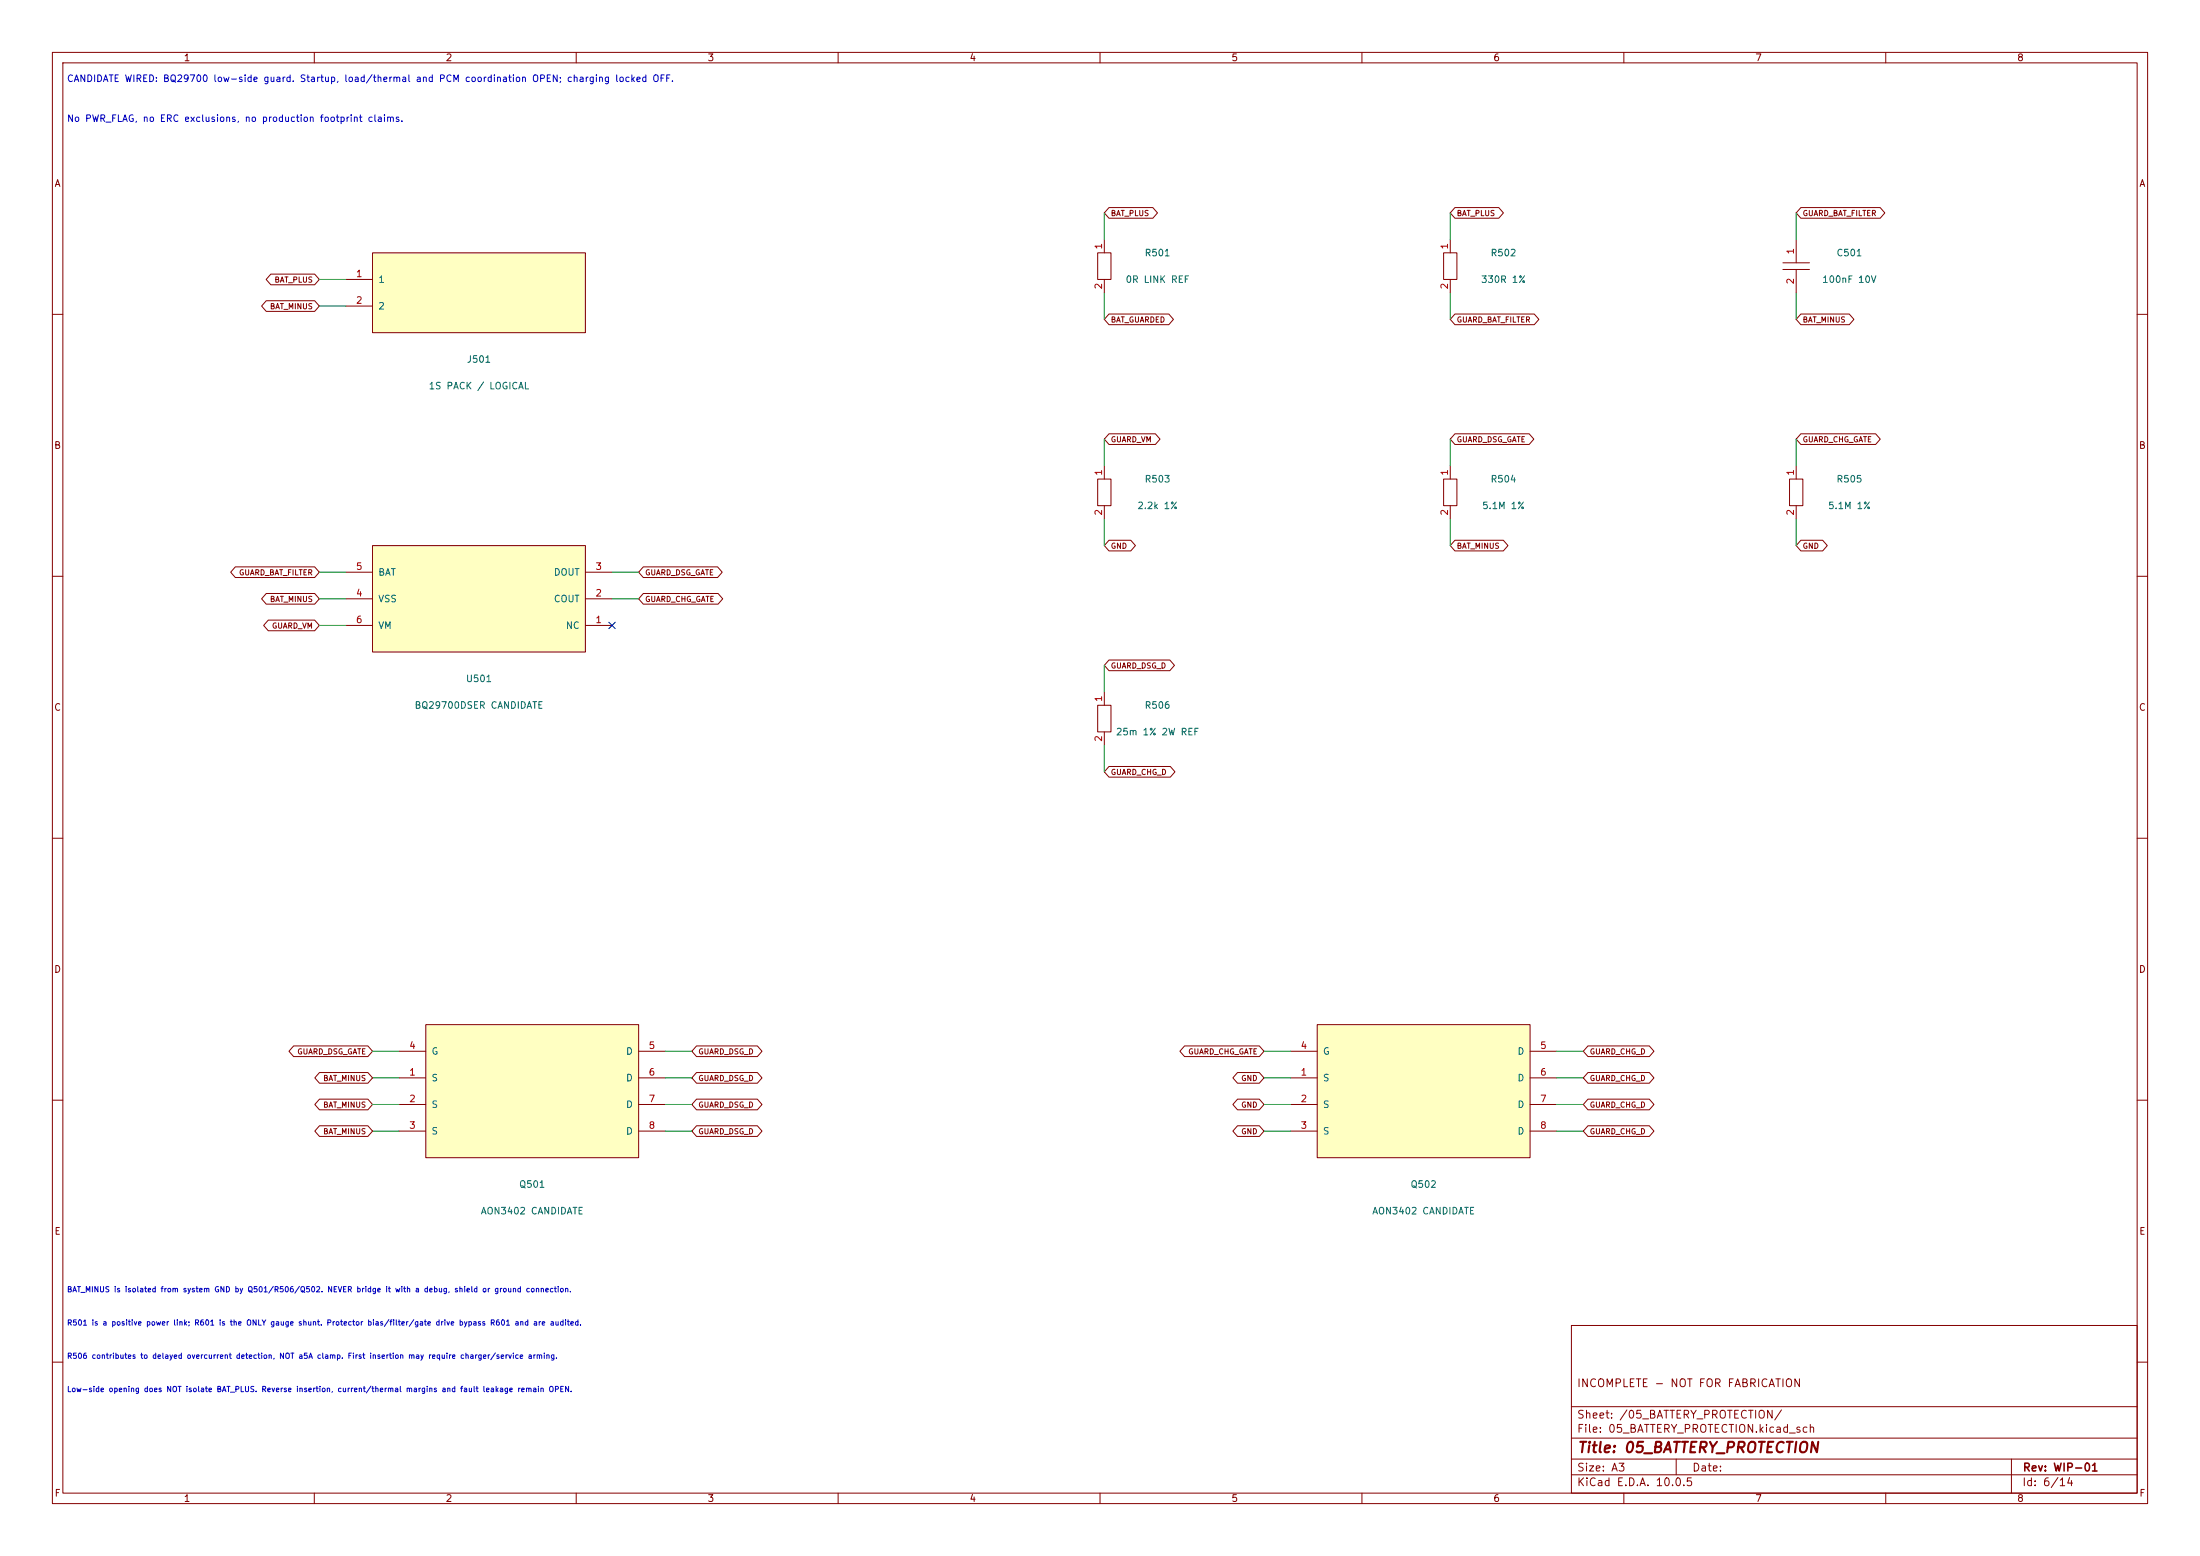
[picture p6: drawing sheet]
(kicad_sch (version 20250114) (generator eeschema) (paper "A3") (title_block (title "05_BATTERY_PROTECTION") (rev "WIP-01") (comment 1 "INCOMPLETE - NOT FOR FABRICATION")) (lib_symbols (symbol "FT02_Reference:AON3402" (pin_names (offset 1.016)) (in_bom yes) (on_board yes) (property "Reference" "Q" (at 0 18 0) (effects (font (size 1.27 1.27)))) (property "Value" "AON3402" (at 0 16 0) (effects (font (size 1.27 1.27)))) (property "Footprint" "" (at 0 0 0) (effects (font (size 1.27 1.27)) (hide yes))) (property "Datasheet" "" (at 0 0 0) (effects (font (size 1.27 1.27)) (hide yes))) (symbol "AON3402_0_1" (rectangle (start -20.32 12.7) (end 20.32 -12.7) (stroke (width 0) (type default)) (fill (type background)))) (symbol "AON3402_1_1" (pin input line (at -25.4 7.62 0) (length 5.08) (name "G" (effects (font (size 1.27 1.27)))) (number "4" (effects (font (size 1.27 1.27))))) (pin passive line (at -25.4 2.54 0) (length 5.08) (name "S" (effects (font (size 1.27 1.27)))) (number "1" (effects (font (size 1.27 1.27))))) (pin passive line (at -25.4 -2.54 0) (length 5.08) (name "S" (effects (font (size 1.27 1.27)))) (number "2" (effects (font (size 1.27 1.27))))) (pin passive line (at -25.4 -7.62 0) (length 5.08) (name "S" (effects (font (size 1.27 1.27)))) (number "3" (effects (font (size 1.27 1.27))))) (pin passive line (at 25.4 7.62 180) (length 5.08) (name "D" (effects (font (size 1.27 1.27)))) (number "5" (effects (font (size 1.27 1.27))))) (pin passive line (at 25.4 2.54 180) (length 5.08) (name "D" (effects (font (size 1.27 1.27)))) (number "6" (effects (font (size 1.27 1.27))))) (pin passive line (at 25.4 -2.54 180) (length 5.08) (name "D" (effects (font (size 1.27 1.27)))) (number "7" (effects (font (size 1.27 1.27))))) (pin passive line (at 25.4 -7.62 180) (length 5.08) (name "D" (effects (font (size 1.27 1.27)))) (number "8" (effects (font (size 1.27 1.27))))))) (symbol "FT02_Reference:BQ29700" (pin_names (offset 1.016)) (in_bom yes) (on_board yes) (property "Reference" "U" (at 0 18 0) (effects (font (size 1.27 1.27)))) (property "Value" "BQ29700" (at 0 16 0) (effects (font (size 1.27 1.27)))) (property "Footprint" "" (at 0 0 0) (effects (font (size 1.27 1.27)) (hide yes))) (property "Datasheet" "" (at 0 0 0) (effects (font (size 1.27 1.27)) (hide yes))) (symbol "BQ29700_0_1" (rectangle (start -20.32 10.16) (end 20.32 -10.16) (stroke (width 0) (type default)) (fill (type background)))) (symbol "BQ29700_1_1" (pin power_in line (at -25.4 5.08 0) (length 5.08) (name "BAT" (effects (font (size 1.27 1.27)))) (number "5" (effects (font (size 1.27 1.27))))) (pin power_in line (at -25.4 0.0 0) (length 5.08) (name "VSS" (effects (font (size 1.27 1.27)))) (number "4" (effects (font (size 1.27 1.27))))) (pin input line (at -25.4 -5.08 0) (length 5.08) (name "VM" (effects (font (size 1.27 1.27)))) (number "6" (effects (font (size 1.27 1.27))))) (pin output line (at 25.4 5.08 180) (length 5.08) (name "DOUT" (effects (font (size 1.27 1.27)))) (number "3" (effects (font (size 1.27 1.27))))) (pin output line (at 25.4 0.0 180) (length 5.08) (name "COUT" (effects (font (size 1.27 1.27)))) (number "2" (effects (font (size 1.27 1.27))))) (pin passive line (at 25.4 -5.08 180) (length 5.08) (name "NC" (effects (font (size 1.27 1.27)))) (number "1" (effects (font (size 1.27 1.27))))))) (symbol "FT02_Reference:C" (pin_names (offset 1.016)) (in_bom yes) (on_board yes) (property "Reference" "C" (at 0 18 0) (effects (font (size 1.27 1.27)))) (property "Value" "C" (at 0 16 0) (effects (font (size 1.27 1.27)))) (property "Footprint" "" (at 0 0 0) (effects (font (size 1.27 1.27)) (hide yes))) (property "Datasheet" "" (at 0 0 0) (effects (font (size 1.27 1.27)) (hide yes))) (symbol "C_0_1" (polyline (pts (xy -2.54 0.635) (xy 2.54 0.635)) (stroke (width 0) (type default)) (fill (type none))) (polyline (pts (xy -2.54 -0.635) (xy 2.54 -0.635)) (stroke (width 0) (type default)) (fill (type none)))) (symbol "C_1_1" (pin passive line (at 0 5.08 270) (length 4.445) (name "~" (effects (font (size 1.27 1.27)))) (number "1" (effects (font (size 1.27 1.27))))) (pin passive line (at 0 -5.08 90) (length 4.445) (name "~" (effects (font (size 1.27 1.27)))) (number "2" (effects (font (size 1.27 1.27))))))) (symbol "FT02_Reference:CONN2" (pin_names (offset 1.016)) (in_bom yes) (on_board yes) (property "Reference" "J" (at 0 18 0) (effects (font (size 1.27 1.27)))) (property "Value" "CONN2" (at 0 16 0) (effects (font (size 1.27 1.27)))) (property "Footprint" "" (at 0 0 0) (effects (font (size 1.27 1.27)) (hide yes))) (property "Datasheet" "" (at 0 0 0) (effects (font (size 1.27 1.27)) (hide yes))) (symbol "CONN2_0_1" (rectangle (start -20.32 7.62) (end 20.32 -7.62) (stroke (width 0) (type default)) (fill (type background)))) (symbol "CONN2_1_1" (pin passive line (at -25.4 2.54 0) (length 5.08) (name "1" (effects (font (size 1.27 1.27)))) (number "1" (effects (font (size 1.27 1.27))))) (pin passive line (at -25.4 -2.54 0) (length 5.08) (name "2" (effects (font (size 1.27 1.27)))) (number "2" (effects (font (size 1.27 1.27))))))) (symbol "FT02_Reference:R" (pin_names (offset 1.016)) (in_bom yes) (on_board yes) (property "Reference" "R" (at 0 18 0) (effects (font (size 1.27 1.27)))) (property "Value" "R" (at 0 16 0) (effects (font (size 1.27 1.27)))) (property "Footprint" "" (at 0 0 0) (effects (font (size 1.27 1.27)) (hide yes))) (property "Datasheet" "" (at 0 0 0) (effects (font (size 1.27 1.27)) (hide yes))) (symbol "R_0_1" (rectangle (start -1.27 2.54) (end 1.27 -2.54) (stroke (width 0) (type default)) (fill (type none)))) (symbol "R_1_1" (pin passive line (at 0 5.08 270) (length 2.54) (name "~" (effects (font (size 1.27 1.27)))) (number "1" (effects (font (size 1.27 1.27))))) (pin passive line (at 0 -5.08 90) (length 2.54) (name "~" (effects (font (size 1.27 1.27)))) (number "2" (effects (font (size 1.27 1.27)))))))) (text "CANDIDATE WIRED: BQ29700 low-side guard. Startup, load/thermal and PCM coordination OPEN; charging locked OFF." (at 12.7 15.24 0) (effects (font (size 1.27 1.27)) (justify left))) (text "No PWR_FLAG, no ERC exclusions, no production footprint claims." (at 12.7 22.86 0) (effects (font (size 1.27 1.27)) (justify left))) (symbol (lib_id "FT02_Reference:CONN2") (at 91.44 55.88 0) (unit 1) (in_bom yes) (on_board yes) (dnp no) (property "Reference" "J501" (at 91.44 68.58 0) (effects (font (size 1.27 1.27)))) (property "Value" "1S PACK / LOGICAL" (at 91.44 73.66 0) (effects (font (size 1.27 1.27)))) (property "Footprint" "" (at 0 0 0) (effects (font (size 1.27 1.27)) (hide yes))) (property "Datasheet" "" (at 0 0 0) (effects (font (size 1.27 1.27)) (hide yes))) (property "MPN" "" (at 0 0 0) (effects (font (size 1.27 1.27)) (hide yes))) (property "DesignStatus" "REFERENCE_NOT_RELEASED" (at 0 0 0) (effects (font (size 1.27 1.27)) (hide yes))) (pin "1") (pin "2")) (wire (pts (xy 66.04 53.34) (xy 60.96 53.34)) (stroke (width 0) (type default))) (global_label "BAT_PLUS" (shape bidirectional) (at 60.96 53.34 180) (effects (font (size 1.016 1.016)) (justify right)) (property "Intersheetrefs" "${INTERSHEET_REFS}" (at 60.96 53.34 0) (effects (font (size 1.27 1.27)) (hide yes)))) (wire (pts (xy 66.04 58.42) (xy 60.96 58.42)) (stroke (width 0) (type default))) (global_label "BAT_MINUS" (shape bidirectional) (at 60.96 58.42 180) (effects (font (size 1.016 1.016)) (justify right)) (property "Intersheetrefs" "${INTERSHEET_REFS}" (at 60.96 58.42 0) (effects (font (size 1.27 1.27)) (hide yes)))) (symbol (lib_id "FT02_Reference:BQ29700") (at 91.44 114.3 0) (unit 1) (in_bom yes) (on_board yes) (dnp no) (property "Reference" "U501" (at 91.44 129.54 0) (effects (font (size 1.27 1.27)))) (property "Value" "BQ29700DSER CANDIDATE" (at 91.44 134.62 0) (effects (font (size 1.27 1.27)))) (property "Footprint" "" (at 0 0 0) (effects (font (size 1.27 1.27)) (hide yes))) (property "Datasheet" "https://www.ti.com/lit/ds/symlink/bq2970.pdf" (at 0 0 0) (effects (font (size 1.27 1.27)) (hide yes))) (property "MPN" "BQ29700DSER" (at 0 0 0) (effects (font (size 1.27 1.27)) (hide yes))) (property "DesignStatus" "REFERENCE_NOT_RELEASED" (at 0 0 0) (effects (font (size 1.27 1.27)) (hide yes))) (pin "5") (pin "4") (pin "6") (pin "3") (pin "2") (pin "1")) (wire (pts (xy 66.04 109.22) (xy 60.96 109.22)) (stroke (width 0) (type default))) (global_label "GUARD_BAT_FILTER" (shape bidirectional) (at 60.96 109.22 180) (effects (font (size 1.016 1.016)) (justify right)) (property "Intersheetrefs" "${INTERSHEET_REFS}" (at 60.96 109.22 0) (effects (font (size 1.27 1.27)) (hide yes)))) (wire (pts (xy 66.04 114.3) (xy 60.96 114.3)) (stroke (width 0) (type default))) (global_label "BAT_MINUS" (shape bidirectional) (at 60.96 114.3 180) (effects (font (size 1.016 1.016)) (justify right)) (property "Intersheetrefs" "${INTERSHEET_REFS}" (at 60.96 114.3 0) (effects (font (size 1.27 1.27)) (hide yes)))) (wire (pts (xy 66.04 119.38) (xy 60.96 119.38)) (stroke (width 0) (type default))) (global_label "GUARD_VM" (shape bidirectional) (at 60.96 119.38 180) (effects (font (size 1.016 1.016)) (justify right)) (property "Intersheetrefs" "${INTERSHEET_REFS}" (at 60.96 119.38 0) (effects (font (size 1.27 1.27)) (hide yes)))) (wire (pts (xy 116.84 109.22) (xy 121.92 109.22)) (stroke (width 0) (type default))) (global_label "GUARD_DSG_GATE" (shape bidirectional) (at 121.92 109.22 0) (effects (font (size 1.016 1.016)) (justify left)) (property "Intersheetrefs" "${INTERSHEET_REFS}" (at 121.92 109.22 0) (effects (font (size 1.27 1.27)) (hide yes)))) (wire (pts (xy 116.84 114.3) (xy 121.92 114.3)) (stroke (width 0) (type default))) (global_label "GUARD_CHG_GATE" (shape bidirectional) (at 121.92 114.3 0) (effects (font (size 1.016 1.016)) (justify left)) (property "Intersheetrefs" "${INTERSHEET_REFS}" (at 121.92 114.3 0) (effects (font (size 1.27 1.27)) (hide yes)))) (no_connect (at 116.84 119.38)) (symbol (lib_id "FT02_Reference:R") (at 210.82 50.8 0) (unit 1) (in_bom yes) (on_board yes) (dnp no) (property "Reference" "R501" (at 220.98 48.26 0) (effects (font (size 1.27 1.27)))) (property "Value" "0R LINK REF" (at 220.98 53.339999999999996 0) (effects (font (size 1.27 1.27)))) (property "Footprint" "" (at 0 0 0) (effects (font (size 1.27 1.27)) (hide yes))) (property "Datasheet" "" (at 0 0 0) (effects (font (size 1.27 1.27)) (hide yes))) (property "MPN" "" (at 0 0 0) (effects (font (size 1.27 1.27)) (hide yes))) (property "DesignStatus" "REFERENCE_NOT_RELEASED" (at 0 0 0) (effects (font (size 1.27 1.27)) (hide yes))) (pin "1") (pin "2")) (wire (pts (xy 210.82 45.72) (xy 210.82 40.64)) (stroke (width 0) (type default))) (global_label "BAT_PLUS" (shape bidirectional) (at 210.82 40.64 0) (effects (font (size 1.016 1.016)) (justify left)) (property "Intersheetrefs" "${INTERSHEET_REFS}" (at 210.82 40.64 0) (effects (font (size 1.27 1.27)) (hide yes)))) (wire (pts (xy 210.82 55.88) (xy 210.82 60.96)) (stroke (width 0) (type default))) (global_label "BAT_GUARDED" (shape bidirectional) (at 210.82 60.96 0) (effects (font (size 1.016 1.016)) (justify left)) (property "Intersheetrefs" "${INTERSHEET_REFS}" (at 210.82 60.96 0) (effects (font (size 1.27 1.27)) (hide yes)))) (symbol (lib_id "FT02_Reference:R") (at 276.86 50.8 0) (unit 1) (in_bom yes) (on_board yes) (dnp no) (property "Reference" "R502" (at 287.02000000000004 48.26 0) (effects (font (size 1.27 1.27)))) (property "Value" "330R 1%" (at 287.02000000000004 53.339999999999996 0) (effects (font (size 1.27 1.27)))) (property "Footprint" "" (at 0 0 0) (effects (font (size 1.27 1.27)) (hide yes))) (property "Datasheet" "" (at 0 0 0) (effects (font (size 1.27 1.27)) (hide yes))) (property "MPN" "" (at 0 0 0) (effects (font (size 1.27 1.27)) (hide yes))) (property "DesignStatus" "REFERENCE_NOT_RELEASED" (at 0 0 0) (effects (font (size 1.27 1.27)) (hide yes))) (pin "1") (pin "2")) (wire (pts (xy 276.86 45.72) (xy 276.86 40.64)) (stroke (width 0) (type default))) (global_label "BAT_PLUS" (shape bidirectional) (at 276.86 40.64 0) (effects (font (size 1.016 1.016)) (justify left)) (property "Intersheetrefs" "${INTERSHEET_REFS}" (at 276.86 40.64 0) (effects (font (size 1.27 1.27)) (hide yes)))) (wire (pts (xy 276.86 55.88) (xy 276.86 60.96)) (stroke (width 0) (type default))) (global_label "GUARD_BAT_FILTER" (shape bidirectional) (at 276.86 60.96 0) (effects (font (size 1.016 1.016)) (justify left)) (property "Intersheetrefs" "${INTERSHEET_REFS}" (at 276.86 60.96 0) (effects (font (size 1.27 1.27)) (hide yes)))) (symbol (lib_id "FT02_Reference:C") (at 342.9 50.8 0) (unit 1) (in_bom yes) (on_board yes) (dnp no) (property "Reference" "C501" (at 353.06 48.26 0) (effects (font (size 1.27 1.27)))) (property "Value" "100nF 10V" (at 353.06 53.339999999999996 0) (effects (font (size 1.27 1.27)))) (property "Footprint" "" (at 0 0 0) (effects (font (size 1.27 1.27)) (hide yes))) (property "Datasheet" "" (at 0 0 0) (effects (font (size 1.27 1.27)) (hide yes))) (property "MPN" "" (at 0 0 0) (effects (font (size 1.27 1.27)) (hide yes))) (property "DesignStatus" "REFERENCE_NOT_RELEASED" (at 0 0 0) (effects (font (size 1.27 1.27)) (hide yes))) (pin "1") (pin "2")) (wire (pts (xy 342.9 45.72) (xy 342.9 40.64)) (stroke (width 0) (type default))) (global_label "GUARD_BAT_FILTER" (shape bidirectional) (at 342.9 40.64 0) (effects (font (size 1.016 1.016)) (justify left)) (property "Intersheetrefs" "${INTERSHEET_REFS}" (at 342.9 40.64 0) (effects (font (size 1.27 1.27)) (hide yes)))) (wire (pts (xy 342.9 55.88) (xy 342.9 60.96)) (stroke (width 0) (type default))) (global_label "BAT_MINUS" (shape bidirectional) (at 342.9 60.96 0) (effects (font (size 1.016 1.016)) (justify left)) (property "Intersheetrefs" "${INTERSHEET_REFS}" (at 342.9 60.96 0) (effects (font (size 1.27 1.27)) (hide yes)))) (symbol (lib_id "FT02_Reference:R") (at 210.82 93.97999999999999 0) (unit 1) (in_bom yes) (on_board yes) (dnp no) (property "Reference" "R503" (at 220.98 91.43999999999998 0) (effects (font (size 1.27 1.27)))) (property "Value" "2.2k 1%" (at 220.98 96.52 0) (effects (font (size 1.27 1.27)))) (property "Footprint" "" (at 0 0 0) (effects (font (size 1.27 1.27)) (hide yes))) (property "Datasheet" "" (at 0 0 0) (effects (font (size 1.27 1.27)) (hide yes))) (property "MPN" "" (at 0 0 0) (effects (font (size 1.27 1.27)) (hide yes))) (property "DesignStatus" "REFERENCE_NOT_RELEASED" (at 0 0 0) (effects (font (size 1.27 1.27)) (hide yes))) (pin "1") (pin "2")) (wire (pts (xy 210.82 88.9) (xy 210.82 83.82)) (stroke (width 0) (type default))) (global_label "GUARD_VM" (shape bidirectional) (at 210.82 83.82 0) (effects (font (size 1.016 1.016)) (justify left)) (property "Intersheetrefs" "${INTERSHEET_REFS}" (at 210.82 83.82 0) (effects (font (size 1.27 1.27)) (hide yes)))) (wire (pts (xy 210.82 99.06) (xy 210.82 104.14)) (stroke (width 0) (type default))) (global_label "GND" (shape bidirectional) (at 210.82 104.14 0) (effects (font (size 1.016 1.016)) (justify left)) (property "Intersheetrefs" "${INTERSHEET_REFS}" (at 210.82 104.14 0) (effects (font (size 1.27 1.27)) (hide yes)))) (symbol (lib_id "FT02_Reference:R") (at 276.86 93.97999999999999 0) (unit 1) (in_bom yes) (on_board yes) (dnp no) (property "Reference" "R504" (at 287.02000000000004 91.43999999999998 0) (effects (font (size 1.27 1.27)))) (property "Value" "5.1M 1%" (at 287.02000000000004 96.52 0) (effects (font (size 1.27 1.27)))) (property "Footprint" "" (at 0 0 0) (effects (font (size 1.27 1.27)) (hide yes))) (property "Datasheet" "" (at 0 0 0) (effects (font (size 1.27 1.27)) (hide yes))) (property "MPN" "" (at 0 0 0) (effects (font (size 1.27 1.27)) (hide yes))) (property "DesignStatus" "REFERENCE_NOT_RELEASED" (at 0 0 0) (effects (font (size 1.27 1.27)) (hide yes))) (pin "1") (pin "2")) (wire (pts (xy 276.86 88.9) (xy 276.86 83.82)) (stroke (width 0) (type default))) (global_label "GUARD_DSG_GATE" (shape bidirectional) (at 276.86 83.82 0) (effects (font (size 1.016 1.016)) (justify left)) (property "Intersheetrefs" "${INTERSHEET_REFS}" (at 276.86 83.82 0) (effects (font (size 1.27 1.27)) (hide yes)))) (wire (pts (xy 276.86 99.06) (xy 276.86 104.14)) (stroke (width 0) (type default))) (global_label "BAT_MINUS" (shape bidirectional) (at 276.86 104.14 0) (effects (font (size 1.016 1.016)) (justify left)) (property "Intersheetrefs" "${INTERSHEET_REFS}" (at 276.86 104.14 0) (effects (font (size 1.27 1.27)) (hide yes)))) (symbol (lib_id "FT02_Reference:R") (at 342.9 93.97999999999999 0) (unit 1) (in_bom yes) (on_board yes) (dnp no) (property "Reference" "R505" (at 353.06 91.43999999999998 0) (effects (font (size 1.27 1.27)))) (property "Value" "5.1M 1%" (at 353.06 96.52 0) (effects (font (size 1.27 1.27)))) (property "Footprint" "" (at 0 0 0) (effects (font (size 1.27 1.27)) (hide yes))) (property "Datasheet" "" (at 0 0 0) (effects (font (size 1.27 1.27)) (hide yes))) (property "MPN" "" (at 0 0 0) (effects (font (size 1.27 1.27)) (hide yes))) (property "DesignStatus" "REFERENCE_NOT_RELEASED" (at 0 0 0) (effects (font (size 1.27 1.27)) (hide yes))) (pin "1") (pin "2")) (wire (pts (xy 342.9 88.9) (xy 342.9 83.82)) (stroke (width 0) (type default))) (global_label "GUARD_CHG_GATE" (shape bidirectional) (at 342.9 83.82 0) (effects (font (size 1.016 1.016)) (justify left)) (property "Intersheetrefs" "${INTERSHEET_REFS}" (at 342.9 83.82 0) (effects (font (size 1.27 1.27)) (hide yes)))) (wire (pts (xy 342.9 99.06) (xy 342.9 104.14)) (stroke (width 0) (type default))) (global_label "GND" (shape bidirectional) (at 342.9 104.14 0) (effects (font (size 1.016 1.016)) (justify left)) (property "Intersheetrefs" "${INTERSHEET_REFS}" (at 342.9 104.14 0) (effects (font (size 1.27 1.27)) (hide yes)))) (symbol (lib_id "FT02_Reference:R") (at 210.82 137.16 0) (unit 1) (in_bom yes) (on_board yes) (dnp no) (property "Reference" "R506" (at 220.98 134.62 0) (effects (font (size 1.27 1.27)))) (property "Value" "25m 1% 2W REF" (at 220.98 139.7 0) (effects (font (size 1.27 1.27)))) (property "Footprint" "" (at 0 0 0) (effects (font (size 1.27 1.27)) (hide yes))) (property "Datasheet" "" (at 0 0 0) (effects (font (size 1.27 1.27)) (hide yes))) (property "MPN" "" (at 0 0 0) (effects (font (size 1.27 1.27)) (hide yes))) (property "DesignStatus" "REFERENCE_NOT_RELEASED" (at 0 0 0) (effects (font (size 1.27 1.27)) (hide yes))) (pin "1") (pin "2")) (wire (pts (xy 210.82 132.08) (xy 210.82 127.0)) (stroke (width 0) (type default))) (global_label "GUARD_DSG_D" (shape bidirectional) (at 210.82 127.0 0) (effects (font (size 1.016 1.016)) (justify left)) (property "Intersheetrefs" "${INTERSHEET_REFS}" (at 210.82 127.0 0) (effects (font (size 1.27 1.27)) (hide yes)))) (wire (pts (xy 210.82 142.24) (xy 210.82 147.32)) (stroke (width 0) (type default))) (global_label "GUARD_CHG_D" (shape bidirectional) (at 210.82 147.32 0) (effects (font (size 1.016 1.016)) (justify left)) (property "Intersheetrefs" "${INTERSHEET_REFS}" (at 210.82 147.32 0) (effects (font (size 1.27 1.27)) (hide yes)))) (symbol (lib_id "FT02_Reference:AON3402") (at 101.6 208.28 0) (unit 1) (in_bom yes) (on_board yes) (dnp no) (property "Reference" "Q501" (at 101.6 226.06 0) (effects (font (size 1.27 1.27)))) (property "Value" "AON3402 CANDIDATE" (at 101.6 231.14 0) (effects (font (size 1.27 1.27)))) (property "Footprint" "" (at 0 0 0) (effects (font (size 1.27 1.27)) (hide yes))) (property "Datasheet" "https://aosmd.com/pdfs/datasheet/AON3402.pdf" (at 0 0 0) (effects (font (size 1.27 1.27)) (hide yes))) (property "MPN" "AON3402" (at 0 0 0) (effects (font (size 1.27 1.27)) (hide yes))) (property "DesignStatus" "REFERENCE_NOT_RELEASED" (at 0 0 0) (effects (font (size 1.27 1.27)) (hide yes))) (pin "4") (pin "1") (pin "2") (pin "3") (pin "5") (pin "6") (pin "7") (pin "8")) (wire (pts (xy 76.2 200.66) (xy 71.12 200.66)) (stroke (width 0) (type default))) (global_label "GUARD_DSG_GATE" (shape bidirectional) (at 71.12 200.66 180) (effects (font (size 1.016 1.016)) (justify right)) (property "Intersheetrefs" "${INTERSHEET_REFS}" (at 71.12 200.66 0) (effects (font (size 1.27 1.27)) (hide yes)))) (wire (pts (xy 76.2 205.74) (xy 71.12 205.74)) (stroke (width 0) (type default))) (global_label "BAT_MINUS" (shape bidirectional) (at 71.12 205.74 180) (effects (font (size 1.016 1.016)) (justify right)) (property "Intersheetrefs" "${INTERSHEET_REFS}" (at 71.12 205.74 0) (effects (font (size 1.27 1.27)) (hide yes)))) (wire (pts (xy 76.2 210.82) (xy 71.12 210.82)) (stroke (width 0) (type default))) (global_label "BAT_MINUS" (shape bidirectional) (at 71.12 210.82 180) (effects (font (size 1.016 1.016)) (justify right)) (property "Intersheetrefs" "${INTERSHEET_REFS}" (at 71.12 210.82 0) (effects (font (size 1.27 1.27)) (hide yes)))) (wire (pts (xy 76.2 215.9) (xy 71.12 215.9)) (stroke (width 0) (type default))) (global_label "BAT_MINUS" (shape bidirectional) (at 71.12 215.9 180) (effects (font (size 1.016 1.016)) (justify right)) (property "Intersheetrefs" "${INTERSHEET_REFS}" (at 71.12 215.9 0) (effects (font (size 1.27 1.27)) (hide yes)))) (wire (pts (xy 127.0 200.66) (xy 132.08 200.66)) (stroke (width 0) (type default))) (global_label "GUARD_DSG_D" (shape bidirectional) (at 132.08 200.66 0) (effects (font (size 1.016 1.016)) (justify left)) (property "Intersheetrefs" "${INTERSHEET_REFS}" (at 132.08 200.66 0) (effects (font (size 1.27 1.27)) (hide yes)))) (wire (pts (xy 127.0 205.74) (xy 132.08 205.74)) (stroke (width 0) (type default))) (global_label "GUARD_DSG_D" (shape bidirectional) (at 132.08 205.74 0) (effects (font (size 1.016 1.016)) (justify left)) (property "Intersheetrefs" "${INTERSHEET_REFS}" (at 132.08 205.74 0) (effects (font (size 1.27 1.27)) (hide yes)))) (wire (pts (xy 127.0 210.82) (xy 132.08 210.82)) (stroke (width 0) (type default))) (global_label "GUARD_DSG_D" (shape bidirectional) (at 132.08 210.82 0) (effects (font (size 1.016 1.016)) (justify left)) (property "Intersheetrefs" "${INTERSHEET_REFS}" (at 132.08 210.82 0) (effects (font (size 1.27 1.27)) (hide yes)))) (wire (pts (xy 127.0 215.9) (xy 132.08 215.9)) (stroke (width 0) (type default))) (global_label "GUARD_DSG_D" (shape bidirectional) (at 132.08 215.9 0) (effects (font (size 1.016 1.016)) (justify left)) (property "Intersheetrefs" "${INTERSHEET_REFS}" (at 132.08 215.9 0) (effects (font (size 1.27 1.27)) (hide yes)))) (symbol (lib_id "FT02_Reference:AON3402") (at 271.78 208.28 0) (unit 1) (in_bom yes) (on_board yes) (dnp no) (property "Reference" "Q502" (at 271.78 226.06 0) (effects (font (size 1.27 1.27)))) (property "Value" "AON3402 CANDIDATE" (at 271.78 231.14 0) (effects (font (size 1.27 1.27)))) (property "Footprint" "" (at 0 0 0) (effects (font (size 1.27 1.27)) (hide yes))) (property "Datasheet" "https://aosmd.com/pdfs/datasheet/AON3402.pdf" (at 0 0 0) (effects (font (size 1.27 1.27)) (hide yes))) (property "MPN" "AON3402" (at 0 0 0) (effects (font (size 1.27 1.27)) (hide yes))) (property "DesignStatus" "REFERENCE_NOT_RELEASED" (at 0 0 0) (effects (font (size 1.27 1.27)) (hide yes))) (pin "4") (pin "1") (pin "2") (pin "3") (pin "5") (pin "6") (pin "7") (pin "8")) (wire (pts (xy 246.38 200.66) (xy 241.3 200.66)) (stroke (width 0) (type default))) (global_label "GUARD_CHG_GATE" (shape bidirectional) (at 241.3 200.66 180) (effects (font (size 1.016 1.016)) (justify right)) (property "Intersheetrefs" "${INTERSHEET_REFS}" (at 241.3 200.66 0) (effects (font (size 1.27 1.27)) (hide yes)))) (wire (pts (xy 246.38 205.74) (xy 241.3 205.74)) (stroke (width 0) (type default))) (global_label "GND" (shape bidirectional) (at 241.3 205.74 180) (effects (font (size 1.016 1.016)) (justify right)) (property "Intersheetrefs" "${INTERSHEET_REFS}" (at 241.3 205.74 0) (effects (font (size 1.27 1.27)) (hide yes)))) (wire (pts (xy 246.38 210.82) (xy 241.3 210.82)) (stroke (width 0) (type default))) (global_label "GND" (shape bidirectional) (at 241.3 210.82 180) (effects (font (size 1.016 1.016)) (justify right)) (property "Intersheetrefs" "${INTERSHEET_REFS}" (at 241.3 210.82 0) (effects (font (size 1.27 1.27)) (hide yes)))) (wire (pts (xy 246.38 215.9) (xy 241.3 215.9)) (stroke (width 0) (type default))) (global_label "GND" (shape bidirectional) (at 241.3 215.9 180) (effects (font (size 1.016 1.016)) (justify right)) (property "Intersheetrefs" "${INTERSHEET_REFS}" (at 241.3 215.9 0) (effects (font (size 1.27 1.27)) (hide yes)))) (wire (pts (xy 297.18 200.66) (xy 302.26 200.66)) (stroke (width 0) (type default))) (global_label "GUARD_CHG_D" (shape bidirectional) (at 302.26 200.66 0) (effects (font (size 1.016 1.016)) (justify left)) (property "Intersheetrefs" "${INTERSHEET_REFS}" (at 302.26 200.66 0) (effects (font (size 1.27 1.27)) (hide yes)))) (wire (pts (xy 297.18 205.74) (xy 302.26 205.74)) (stroke (width 0) (type default))) (global_label "GUARD_CHG_D" (shape bidirectional) (at 302.26 205.74 0) (effects (font (size 1.016 1.016)) (justify left)) (property "Intersheetrefs" "${INTERSHEET_REFS}" (at 302.26 205.74 0) (effects (font (size 1.27 1.27)) (hide yes)))) (wire (pts (xy 297.18 210.82) (xy 302.26 210.82)) (stroke (width 0) (type default))) (global_label "GUARD_CHG_D" (shape bidirectional) (at 302.26 210.82 0) (effects (font (size 1.016 1.016)) (justify left)) (property "Intersheetrefs" "${INTERSHEET_REFS}" (at 302.26 210.82 0) (effects (font (size 1.27 1.27)) (hide yes)))) (wire (pts (xy 297.18 215.9) (xy 302.26 215.9)) (stroke (width 0) (type default))) (global_label "GUARD_CHG_D" (shape bidirectional) (at 302.26 215.9 0) (effects (font (size 1.016 1.016)) (justify left)) (property "Intersheetrefs" "${INTERSHEET_REFS}" (at 302.26 215.9 0) (effects (font (size 1.27 1.27)) (hide yes)))) (text "BAT_MINUS is isolated from system GND by Q501/R506/Q502. NEVER bridge it with a debug, shield or ground connection." (at 12.7 246.38 0) (effects (font (size 1.016 1.016)) (justify left))) (text "R501 is a positive power link; R601 is the ONLY gauge shunt. Protector bias/filter/gate drive bypass R601 and are audited." (at 12.7 252.73 0) (effects (font (size 1.016 1.016)) (justify left))) (text "R506 contributes to delayed overcurrent detection, NOT a5A clamp. First insertion may require charger/service arming." (at 12.7 259.08 0) (effects (font (size 1.016 1.016)) (justify left))) (text "Low-side opening does NOT isolate BAT_PLUS. Reverse insertion, current/thermal margins and fault leakage remain OPEN." (at 12.7 265.43 0) (effects (font (size 1.016 1.016)) (justify left))))
